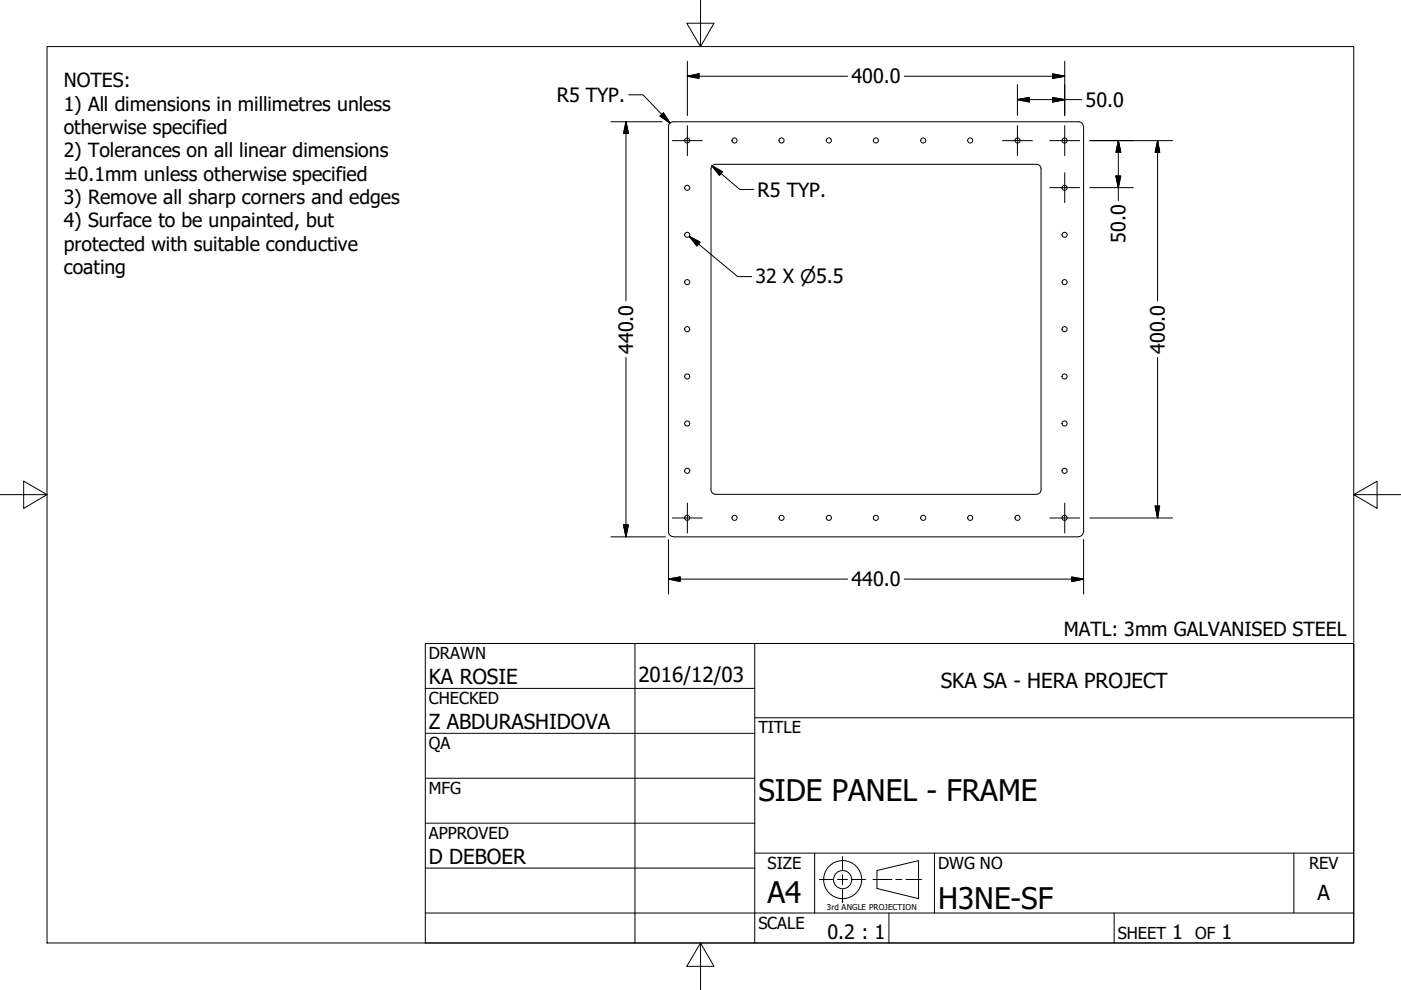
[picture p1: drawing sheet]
<svg xmlns="http://www.w3.org/2000/svg" width="297mm" height="210mm" viewBox="0 0 297 210" stroke-linecap="round" stroke-linejoin="round" font-family="sans-serif">
<!-- layer: Visible (ANSI) -->
<g fill="none" stroke="#000" stroke-width=".21">
<path d="M150.7 35.8v68M151.7 34.8h68M151.7 34.8a.98 .98 0 0 0-1 1M219.7 34.8a.98 .98 0 0 1 1 1M220.7 35.8v68M229.7 26.8a.99 .99 0 0 0-1-1h-86a.98 .98 0 0 0-1 1v86a.99 .99 0 0 0 1 1M229.7 26.8v86M142.7 113.8h86M150.7 103.8a.98 .98 0 0 0 1 1M151.7 104.8h68M220.7 103.8a.98 .98 0 0 1-1 1M229.7 112.8a.98 .98 0 0 1-1 1"/>
<circle cx="145.7" cy="39.8" r=".54"/>
<circle cx="145.7" cy="29.8" r=".54"/>
<circle cx="155.7" cy="29.8" r=".54"/>
<circle cx="165.7" cy="29.8" r=".54"/>
<circle cx="175.7" cy="29.8" r=".54"/>
<circle cx="185.7" cy="29.8" r=".54"/>
<circle cx="195.7" cy="29.8" r=".54"/>
<circle cx="205.7" cy="29.8" r=".54"/>
<circle cx="215.7" cy="29.8" r=".54"/>
<circle cx="225.7" cy="29.8" r=".54"/>
<circle cx="225.7" cy="39.8" r=".54"/>
<circle cx="145.7" cy="59.8" r=".54"/>
<circle cx="145.7" cy="49.8" r=".54"/>
<circle cx="225.7" cy="49.8" r=".54"/>
<circle cx="225.7" cy="59.8" r=".54"/>
<circle cx="145.7" cy="79.8" r=".54"/>
<circle cx="145.7" cy="69.8" r=".54"/>
<circle cx="225.7" cy="79.8" r=".54"/>
<circle cx="225.7" cy="69.8" r=".54"/>
<circle cx="145.7" cy="99.8" r=".54"/>
<circle cx="145.7" cy="89.8" r=".54"/>
<circle cx="225.7" cy="89.8" r=".54"/>
<circle cx="225.7" cy="99.8" r=".54"/>
<circle cx="145.7" cy="109.8" r=".54"/>
<circle cx="155.7" cy="109.8" r=".54"/>
<circle cx="165.7" cy="109.8" r=".54"/>
<circle cx="175.7" cy="109.8" r=".54"/>
<circle cx="185.7" cy="109.8" r=".54"/>
<circle cx="195.7" cy="109.8" r=".54"/>
<circle cx="205.7" cy="109.8" r=".54"/>
<circle cx="215.7" cy="109.8" r=".54"/>
<circle cx="225.7" cy="109.8" r=".54"/>
</g>
<!-- layer: Border (ANSI) -->
<path d="M148.5 -.1v10l-2.9-5h5.8l-2.9 5M10 9.9h277v190h-277zM0 104.9h10l-5-2.9v5.8l5-2.9M287 104.9l5 2.9v-5.8l-5 2.9h10M148.5 199.9l2.9 5h-5.8l2.9-5v10" fill="none" stroke="#000" stroke-width=".21"/>
<!-- layer: Title (ANSI) -->
<g fill="none" stroke="#000" stroke-width=".21">
<path d="M90.2 136.4h196.8v63.5h-196.8zM134.6 136.4v63.5M160 136.4v63.5M90.2 146h69.8M90.2 155.5h69.8M160 152.2h127M90.2 165h69.8M90.2 174.5h69.8M90.2 193.6h196.8M90.2 184.1h69.8M160 180.9h127M172.7 180.9v12.7"/>
<path d="M188.5 193.6v6.3M198.1 180.9v12.7M236.2 193.6v6.3M274.3 180.9v12.7"/>
</g>
<!-- layer: Sketch Geometry (ANSI) -->
<g fill="none" stroke="#000" stroke-width=".21">
<path d="M173.7 186.5h2.8M177.5 186.5h2.2M178.6 181.6v2.8M178.6 185.5v2.1M178.6 188.6v2.8M180.7 186.5h2.8M185.1 186.5h4M185.9 184.6l8.9-2.1v8l-8.9-2.1zM189.9 186.5h1.3M192.1 186.5h3.3"/>
<circle cx="178.7" cy="186.5" r="4"/>
<circle cx="178.7" cy="186.5" r="1.94"/>
</g>
<!-- layer: Center Mark (ANSI) -->
<path d="M142.6 29.8h6.3M145.7 26.6v6.4M212.5 29.8h6.4M215.7 26.6v6.4M222.6 29.8h6.3M222.6 39.8h6.3M225.7 26.6v6.4M225.7 36.6v6.4M142.6 109.8h6.3M145.7 106.7v6.3M222.6 109.8h6.3M225.7 106.7v6.3" fill="none" stroke="#000" stroke-width=".21"/>
<!-- layer: Dimension (ANSI) -->
<g fill="none" stroke="#000" stroke-width=".21">
<path d="M145.7 16.2l2.5-.5v.9zM145.7 16.2h34M145.7 13v11.5M191.7 16.2h34M215.7 17.9v6.6M223.2 15.7l2.5 .5-2.5 .4zM225.7 13v11.5M129.5 25.8h10.9M132.7 25.8l.5 2.5h-1zM132.7 25.8v38M133.3 20.1h3l5.7 6M140 24.6l.7-.7 1.3 2.2z"/>
<path d="M150.9 35.2l2.3 1.2-.7 .8zM150.9 35.2l5.9 5h3M215.7 21.1l2.5-.4v.9zM215.7 21.1h13.7M223.2 20.7l2.5 .4-2.5 .5zM231.1 39.8h9.2M231.1 29.8h17.5M236.6 37.3h1l-.5 2.5zM237.1 29.8l.5 2.5h-1zM237.1 29.8v12.7M245.4 29.8l.5 2.5h-1zM245.4 29.8v34"/>
<path d="M146.2 50.1l2.2 1.2-.6 .9zM146.2 50.1l10.2 8.5h3M132.7 75.8v38M245.4 75.8v34M129.5 113.8h11.6M132.2 111.3h1l-.5 2.5zM141.7 114.4v11.6M229.7 114.4v11.6M231.1 109.8h17.5M244.9 107.3h1l-.5 2.5zM141.7 122.8l2.5-.5v1zM141.7 122.8h38"/>
<path d="M191.7 122.8h38M227.2 122.3l2.5 .5-2.5 .5z"/>
</g>
<g fill="#000" stroke="#000" stroke-width=".21">
<path d="M145.7 16.2l2.5-.5zM145.7 16.2l2.5-.5v.9zM223.2 16.6l2.5-.4zM223.2 15.7l2.5 .5-2.5 .4zM132.7 25.8l.5 2.5zM132.7 25.8l.5 2.5h-1zM140 24.6l2 1.5zM140 24.6l.7-.7 1.3 2.2zM150.9 35.2l2.3 1.2zM150.9 35.2l2.3 1.2-.7 .8zM215.7 21.1l2.5-.4zM215.7 21.1l2.5-.4v.9z"/>
<path d="M223.2 21.6l2.5-.5zM223.2 20.7l2.5 .4-2.5 .5zM236.6 37.3l.5 2.5zM236.6 37.3h1l-.5 2.5zM237.1 29.8l.5 2.5zM237.1 29.8l.5 2.5h-1zM245.4 29.8l.5 2.5zM245.4 29.8l.5 2.5h-1zM146.2 50.1l2.2 1.2zM146.2 50.1l2.2 1.2-.6 .9zM132.2 111.3l.5 2.5zM132.2 111.3h1l-.5 2.5z"/>
<path d="M244.9 107.3l.5 2.5zM244.9 107.3h1l-.5 2.5zM141.7 122.8l2.5-.5zM141.7 122.8l2.5-.5v1zM227.2 123.3l2.5-.5zM227.2 122.3l2.5 .5-2.5 .5z"/>
</g>
<g font-size="6.3">
<text x="160.8" y="169.8">SIDE PANEL - FRAME</text>
<text x="162.8" y="191.4">A4</text>
<text x="198.9" y="192.7">H3NE-SF</text>
</g>
<g font-size="4.4">
<text x="90.9" y="145.1">KA ROSIE</text>
<text x="135.4" y="144.5">2016/12/03</text>
<text x="199.5" y="145.9">SKA SA - HERA PROJECT</text>
<text x="90.9" y="154.6">Z ABDURASHIDOVA</text>
<text x="90.9" y="183.2">D DEBOER</text>
<text x="279.3" y="190.7">A</text>
</g>
<g font-size="4.2">
<text x="180.5" y="17.6">400.0</text>
<text x="118" y="21.6">R5 TYP.</text>
<text x="230.1" y="22.6">50.0</text>
<text x="160.6" y="41.7">R5 TYP.</text>
<text x="238.6" y="51.5" transform="rotate(-90 238.6 51.5)">50.0</text>
<text x="134.2" y="75" transform="rotate(-90 134.2 75)">440.0</text>
<text x="247" y="75" transform="rotate(-90 247 75)">400.0</text>
<text x="180.5" y="124.3">440.0</text>
<text x="175.5" y="199.1">0.2 : 1</text>
<text x="248.5" y="199.1">1</text>
<text x="259" y="199.1">1</text>
</g>
<g font-size="4.1">
<text x="13.5" y="18.5">NOTES:</text>
<text x="13.5" y="23.5">1) All dimensions in millimetres unless</text>
<text x="13.5" y="28.4">otherwise specified</text>
<text x="13.5" y="33.4">2) Tolerances on all linear dimensions</text>
<text x="13.5" y="38.3">±0.1mm unless otherwise specified</text>
<text x="13.5" y="43.2">3) Remove all sharp corners and edges</text>
<text x="13.5" y="48.2">4) Surface to be unpainted, but</text>
<text x="13.5" y="53.1">protected with suitable conductive</text>
<text x="13.5" y="58.1">coating</text>
<text x="160.1" y="60.1">32 X ⌀5.5</text>
<text x="225.6" y="134.9">MATL: 3mm GALVANISED STEEL</text>
</g>
<g font-size="3.5">
<text x="90.9" y="139.7">DRAWN</text>
<text x="90.9" y="149.3">CHECKED</text>
<text x="160.8" y="155.5">TITLE</text>
<text x="90.9" y="158.8">QA</text>
<text x="90.9" y="168.3">MFG</text>
<text x="90.9" y="177.8">APPROVED</text>
<text x="162.8" y="184.2">SIZE</text>
<text x="198.9" y="184.2">DWG NO</text>
<text x="277.6" y="184.2">REV</text>
<text x="160.8" y="196.9">SCALE</text>
<text x="237" y="199.1">SHEET</text>
<text x="253.4" y="199.1">OF</text>
</g>
<text font-size="1.7" x="175.3" y="192.9">3rd ANGLE PROJECTION</text>
</svg>
